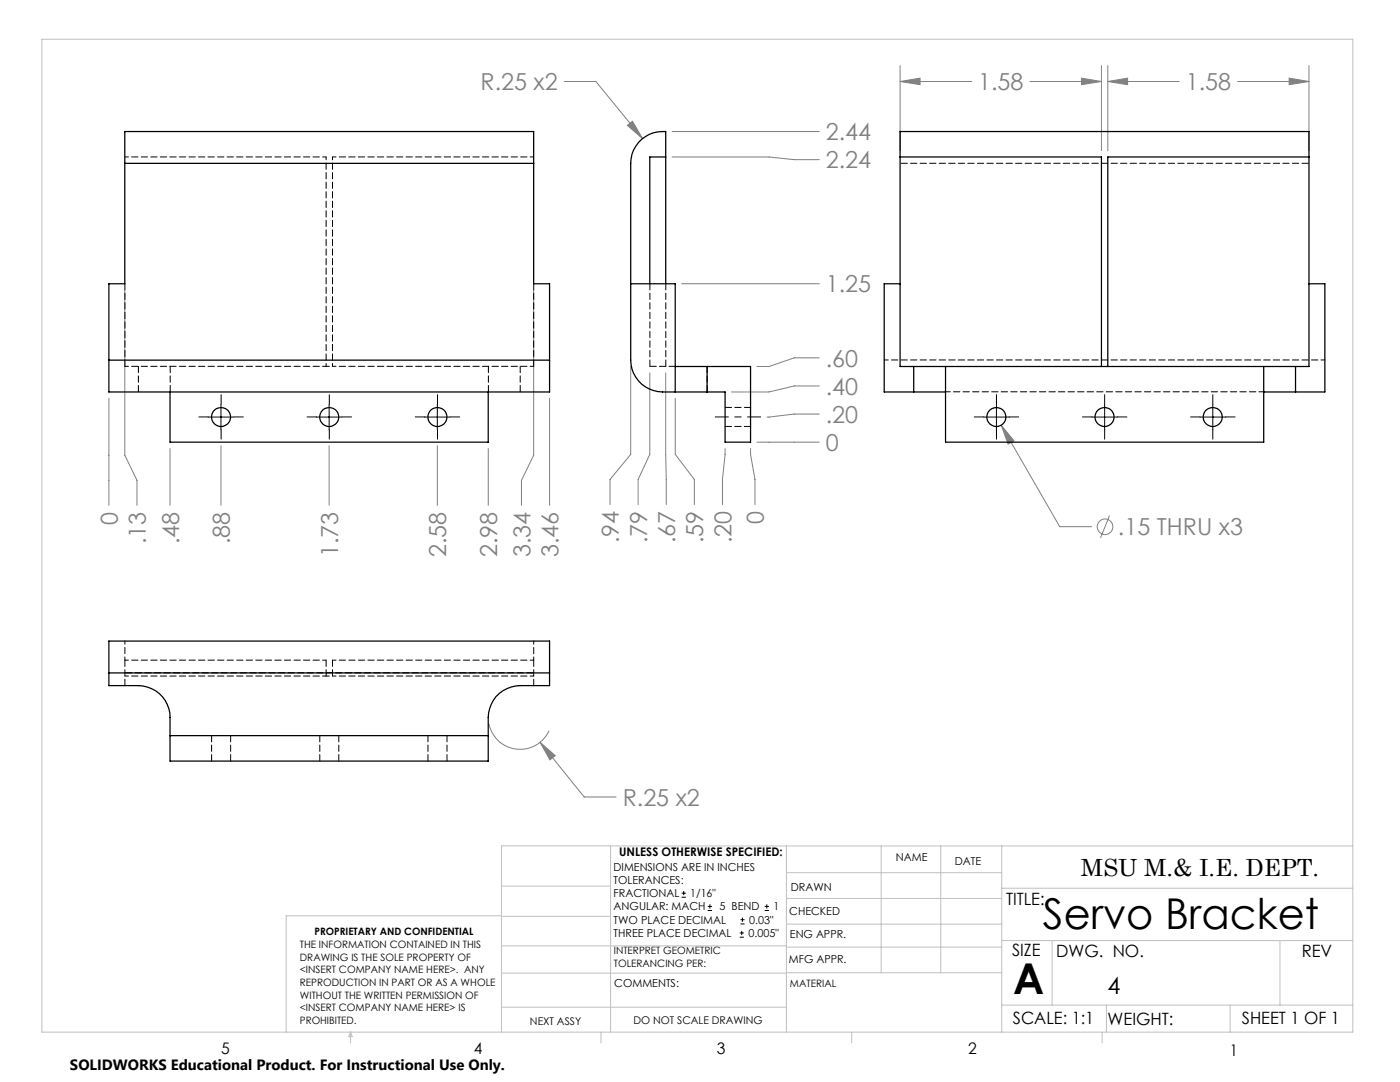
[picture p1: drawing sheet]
<svg xmlns="http://www.w3.org/2000/svg" width="279mm" height="216mm" viewBox="0 0 279 216" stroke-linecap="round" stroke-linejoin="round" font-family="sans-serif">
<g fill="none" stroke="#808080" stroke-width=".2">
<path d="M112.6 16.3h6.3l9.3 11.4M179.6 16.3l4-.7v1.3zM179.6 16.3h14.3M179.6 13.1v17M205.5 16.3h14.3M215.8 15.6l4 .7-4 .6zM219.8 13.1v17M221.1 16.3l3.9-.7v1.3zM221.1 16.3h14.2M221.1 13.1v17M247 16.3h14.2M257.3 15.6l3.9 .7-3.9 .6z"/>
<path d="M261.2 13.1v17M125.2 25l1-.8 2 3.5zM134.1 26.2h29.4M134.1 31.3h19.4l5 .6h5M24.9 57.9v32.9l2.4 5v5M106.5 57.9v32.9l-2.4 5v5M136 56.6h27.5M21.7 79.5v21.3M109.7 79.5v21.3M125.9 73.1v17.6l-4.2 5v5M129.7 74.4v16.3l-2.3 5v5M132.9 74.4l.1 26.3"/>
<path d="M134.8 79.5v11.2l3.8 5v5M163.5 71.4h-5l-5 1.7h-2.4M163.5 77h-5l-5 1.2h-7.5M33.9 89.5v11.3M44.1 88.9v11.9M65.7 88.9v11.9M87.3 88.9v11.9M97.4 89.5v11.3M144.7 89.5l-.5 6.2v5M149.8 89.5v1.2l.9 5v5M151.1 88.2h12.4M163.5 82.6h-5l-5.4 .6"/>
<path d="M199.8 84.8l2.6 3.1-1.2 .7zM199.8 84.8l11.7 20.3h6.3M221.4 102.9l-1.8 4.4M97.6 144.4a6.3 6.3 0 0 0 5.5 5.1 6.3 6.3 0 0 0 6.5-3.7M107.8 148.1l3 2.7-1.1 .8zM107.8 148.1l8.8 10.9h6.3"/>
<circle cx="220.5" cy="105.1" r="1.56"/>
</g>
<g fill="none" stroke="#000" stroke-width=".2">
<path d="M41.6 83.2h5M44.1 80.7v5.1M63.1 83.2h5.1M65.7 80.7v5.1M84.7 83.2h5.1M87.3 80.7v5.1M196.3 83.2h5.1M198.9 80.7v5.1M217.9 83.2h5.1M220.5 80.7v5.1M239.5 83.2h5.1M242 80.7v5.1"/>
<path d="M136 179h.9M136 178.2h.9M136.5 177.8v.8M141.3 181.7h.8M141.3 180.9h.8M141.7 180.4v.9M147.6 187h.8M147.6 186.2h.8M147.8 184.4h.8M147.8 183.5h.8M148 185.7v.9M148.2 183.1v.8"/>
<path d="M152.6 181.7h.9M152.6 180.9h.9M153 180.4v.9"/>
</g>
<g fill="none" stroke="#000" stroke-width=".2" stroke-dasharray="15.2 1.3 1.3 1.3">
<path d="M41.6 83.2h-1.9M44.1 80.7v-1.9M44.1 85.7v1.9M46.7 83.2h1.9M63.2 83.2h-1.9M65.7 80.7v-1.9M65.7 85.7v1.9M68.3 83.2h1.9M84.8 83.2h-1.9M87.3 80.7v-1.9M87.3 85.7v1.9M89.9 83.2h1.8"/>
<path d="M196.3 83.2h-1.9M198.9 80.7v-1.9M198.9 85.7v1.9M201.4 83.2h1.9M217.9 83.2h-1.9M220.5 80.7v-1.9M220.5 85.7v1.9M223 83.2h1.9M239.5 83.2h-1.9M242 80.7v-1.9M242 85.7v1.9M244.6 83.2h1.9"/>
</g>
<path d="M142.7 83.2h9.1" fill="none" stroke="#000" stroke-width=".2" stroke-dasharray="15.2 1.3 1.3 1.3" stroke-dashoffset="12.6"/>
<g fill="none" stroke="#c0c0c0" stroke-width=".2">
<path d="M8.4 7.8h261.6v198.2h-261.6zM100.1 176.8h21.7M121.8 168.8v37.2M157 168.8v37.2M157 179.3h42.9M157 174.1h42.9M175.9 168.8v25.3M187.7 168.8v25.3M199.9 177.2h70.1M199.9 168.8v37.2M270 168.8h-169.9v37.2M100.1 194.2h56.9"/>
<path d="M100.1 188.7h56.9M100.1 182.8h21.7M100.1 182.7h-43v23.3M157 194.1h42.9M157 184.4h42.9M157 189h42.9M199.9 187.7h70.1M210 187.7v12.9M255.4 187.7v12.9M70 206v2.1M70 206l.3 .8h-.7zM100.1 201h56.9"/>
<path d="M119.9 206v2.1M170 206v2.1M199.9 200.6h70.1M220 206v2.1M220.8 200.6v5.4M245.5 200.6v5.4"/>
</g>
<path d="M125.2 25l3 2.7-2-3.5zM199.8 84.8l1.4 3.8 1.2-.7zM179.6 16.3l4-.7v1.3zM215.8 15.6l4 .7-4 .6zM221.1 16.3l3.9-.7v1.3zM257.3 15.6l3.9 .7-3.9 .6zM107.8 148.1l1.9 3.5 1.1-.8z" fill="#808080"/>
<g fill="none" stroke="#000" stroke-width=".25">
<path d="M24.9 32.6v-6.4h81.6v6.4M24.9 32.6v24h-3.2v15.3M24.9 32.6h81.6M106.5 32.6v24h3.2v15.3M132.9 31.3h-3.2v25.3M179.6 31.3h40.2v41.8M261.2 31.3h-40.1v41.8M125.9 56.6h8.9v21.6M132.9 56.6v-30.4a6.4 6.4 0 0 0-7 6.4v39.3a6.4 6.4 0 0 0 6.3 6.3h2.6M179.6 56.6h-3.1v21.6h5.9M261.2 56.6h3.2v21.6h-5.8M21.7 71.9v6.3h88v-6.3"/>
<path d="M21.7 71.9h88M33.9 78.2v10h63.5v-10M134.8 73.1h6.3M134.8 78.2h6.3M141.1 73.1h8.7v15.1h-5.1v-10h-3.6M141.1 73.1v5.1M182.4 78.2h6.3M182.4 73.1h6.3M182.4 73.1h-2.8v-46.9h81.6v46.9h-2.6M182.4 73.1v5.1M188.7 73.1v15.1h63.5v-15.1M188.7 73.1h63.5"/>
<path d="M252.2 78.2h6.4M252.2 73.1h6.4M258.6 73.1v5.1M21.7 134.3v2.5h5.9a6.3 6.3 0 0 1 6.3 6.4v8.7h63.5v-8.7a6.3 6.3 0 0 1 6.4-6.4h5.9v-2.5M21.7 134.3v-6.4h88v6.4M21.7 134.3h88M33.9 146.8h63.5"/>
<circle cx="44.1" cy="83.2" r="1.91"/>
<circle cx="65.7" cy="83.2" r="1.91"/>
<circle cx="87.3" cy="83.2" r="1.91"/>
<circle cx="198.8" cy="83.2" r="1.91"/>
<circle cx="220.4" cy="83.2" r="1.91"/>
<circle cx="242" cy="83.2" r="1.91"/>
</g>
<path d="M66.4 31.3v41.8M65.1 73.1v-41.8" fill="none" stroke="#000" stroke-width=".2" stroke-dasharray="1.3 .6" stroke-dashoffset=".7"/>
<path d="M65.1 31.3h-40.2M106.5 31.3h-40.1M24.9 73.1h40.2M65.1 73.1h1.3M66.4 73.1h40.1M24.9 131.7h40.2M24.9 131.7v-3.8M65.1 134.9h1.3M65.1 134.9h-40.2M66.4 131.7h40.1M106.5 131.7v-3.8M106.5 134.9h-40.1" fill="none" stroke="#000" stroke-width=".2" stroke-dasharray="1.3 .6" stroke-dashoffset=".6"/>
<g fill="none" stroke="#000" stroke-width=".2" stroke-dasharray="1.3 .6">
<path d="M24.9 56.6v16.5M27.6 73.1v5.1M34 78.2v-5.1M97.5 73.1v5.1M103.8 78.2v-5.1M106.5 73.1v-16.5M129.7 73.1h5.1M129.7 73.1v-16.5M132.9 73.1v-16.5M141.1 78.2v-5.1M144.7 85.1h5.1M149.8 81.3h-5.1"/>
<path d="M24.9 136.8v-5.1M65.1 134.9v-3.2M66.4 134.9v-3.2M106.5 131.7v5.1M42.2 146.8v5M46 151.8v-5M63.8 146.8v5M67.6 151.8v-5M85.4 146.8v5M89.2 151.8v-5"/>
</g>
<path d="M188.7 78.2h63.5" fill="none" stroke="#000" stroke-width=".2" stroke-dasharray="1.3 .6" stroke-dashoffset=".3"/>
<path d="M264.4 71.8h-87.9" fill="none" stroke="#000" stroke-width=".2" stroke-dasharray="1.3 .6" stroke-dashoffset=".5"/>
<path d="M179.7 32.6h81.5M24.9 134.3h81.6" fill="none" stroke="#000" stroke-width=".2" stroke-dasharray="1.3 .6" stroke-dashoffset="-.2"/>
<g font-size="8.5">
<text x="208.1" y="185.3">Servo Bracket</text>
<text x="202.2" y="198.3">A</text>
</g>
<g font-size="4.7" fill="#808080">
<text x="95.9" y="18">R.25 x2</text>
<text x="195.2" y="18">1.58</text>
<text x="236.6" y="18">1.58</text>
<text x="164.8" y="28">2.44</text>
<text x="164.8" y="33.6">2.24</text>
<text x="164.8" y="58.3">1.25</text>
<text x="164.8" y="73.1">.60</text>
<text x="164.8" y="78.7">.40</text>
<text x="164.8" y="90">0</text>
<text x="164.8" y="84.4">.20</text>
<text x="23.5" y="104.7" transform="rotate(-90 23.5 104.7)">0</text>
<text x="152.5" y="104.5" transform="rotate(-90 152.5 104.5)">0</text>
<text x="223.1" y="106.8">.15 THRU x3</text>
<text x="29.1" y="108.6" transform="rotate(-90 29.1 108.6)">.13</text>
<text x="35.7" y="108.6" transform="rotate(-90 35.7 108.6)">.48</text>
<text x="45.9" y="108.6" transform="rotate(-90 45.9 108.6)">.88</text>
<text x="67.5" y="111.2" transform="rotate(-90 67.5 111.2)">1.73</text>
<text x="89.1" y="111.2" transform="rotate(-90 89.1 111.2)">2.58</text>
<text x="99.2" y="111.2" transform="rotate(-90 99.2 111.2)">2.98</text>
<text x="105.8" y="111.2" transform="rotate(-90 105.8 111.2)">3.34</text>
<text x="111.5" y="111.2" transform="rotate(-90 111.5 111.2)">3.46</text>
<text x="123.5" y="108.4" transform="rotate(-90 123.5 108.4)">.94</text>
<text x="129.1" y="108.4" transform="rotate(-90 129.1 108.4)">.79</text>
<text x="134.7" y="108.4" transform="rotate(-90 134.7 108.4)">.67</text>
<text x="140.4" y="108.4" transform="rotate(-90 140.4 108.4)">.59</text>
<text x="146" y="108.4" transform="rotate(-90 146 108.4)">.20</text>
<text x="124.3" y="160.8">R.25 x2</text>
</g>
<g font-size="4.7">
<text x="215.7" y="174.7">MSU M.&amp; I.E. DEPT.</text>
<text x="221" y="198.4">4</text>
</g>
<g font-size="3.4">
<text x="200.8" y="180.5">TITLE:</text>
<text x="202" y="190.8">SIZE</text>
<text x="210.8" y="190.9">DWG. NO.</text>
<text x="259.8" y="191">REV</text>
<text x="202.1" y="204.4">SCALE: 1:1</text>
<text x="221" y="204.5">WEIGHT:</text>
<text x="247.8" y="204.4">SHEET 1 OF 1</text>
</g>
<g font-size="3.2">
<text x="44.2" y="210.4">5</text>
<text x="94.6" y="210.3">4</text>
<text x="143.1" y="210.4">3</text>
<text x="193.2" y="210.3">2</text>
<text x="245.4" y="210.6">1</text>
</g>
<text font-size="3" x="14" y="213.5">SOLIDWORKS Educational Product. For Instructional Use Only.</text>
<text font-size="2.4" x="123.6" y="170.8">UNLESS OTHERWISE SPECIFIED:</text>
<g font-size="2.2">
<text x="122.5" y="173.7">DIMENSIONS ARE IN INCHES</text>
<text x="178.8" y="171.8">NAME</text>
<text x="190.6" y="172.5">DATE</text>
<text x="122.5" y="176.4">TOLERANCES:</text>
<text x="122.5" y="179">FRACTIONAL</text>
<text x="137.8" y="179">1/16&quot;</text>
<text x="157.8" y="177.8">DRAWN</text>
<text x="122.5" y="184.3">TWO PLACE DECIMAL</text>
<text x="122.5" y="181.7">ANGULAR: MACH</text>
<text x="143.6" y="181.7">5 BEND</text>
<text x="149.5" y="184.3">0.03&quot;</text>
<text x="154.4" y="181.7">1</text>
<text x="157.5" y="182.5">CHECKED</text>
<text x="122.5" y="187">THREE PLACE DECIMAL</text>
<text x="149.4" y="187">0.005&quot;</text>
<text x="157.6" y="187.2">ENG APPR.</text>
<text x="122.6" y="197">COMMENTS:</text>
<text x="157.4" y="192.2">MFG APPR.</text>
</g>
<g font-size="2.1">
<text x="105.8" y="204.5">NEXT ASSY</text>
<text x="126.4" y="204.3">DO NOT SCALE DRAWING</text>
</g>
<g font-size="2">
<text x="59.8" y="189.2">THE INFORMATION CONTAINED IN THIS</text>
<text x="59.8" y="191.7">DRAWING IS THE SOLE PROPERTY OF</text>
<text x="62.8" y="186.5">PROPRIETARY AND CONFIDENTIAL</text>
<text x="122.5" y="190.4">INTERPRET GEOMETRIC</text>
<text x="59.8" y="194.2">&lt;INSERT COMPANY NAME HERE&gt;. ANY</text>
<text x="59.8" y="196.8">REPRODUCTION IN PART OR AS A WHOLE</text>
<text x="122.5" y="192.9">TOLERANCING PER:</text>
<text x="157.7" y="197">MATERIAL</text>
<text x="59.8" y="199.3">WITHOUT THE WRITTEN PERMISSION OF</text>
<text x="59.8" y="201.8">&lt;INSERT COMPANY NAME HERE&gt; IS</text>
<text x="59.8" y="204.3">PROHIBITED.</text>
</g>
</svg>
